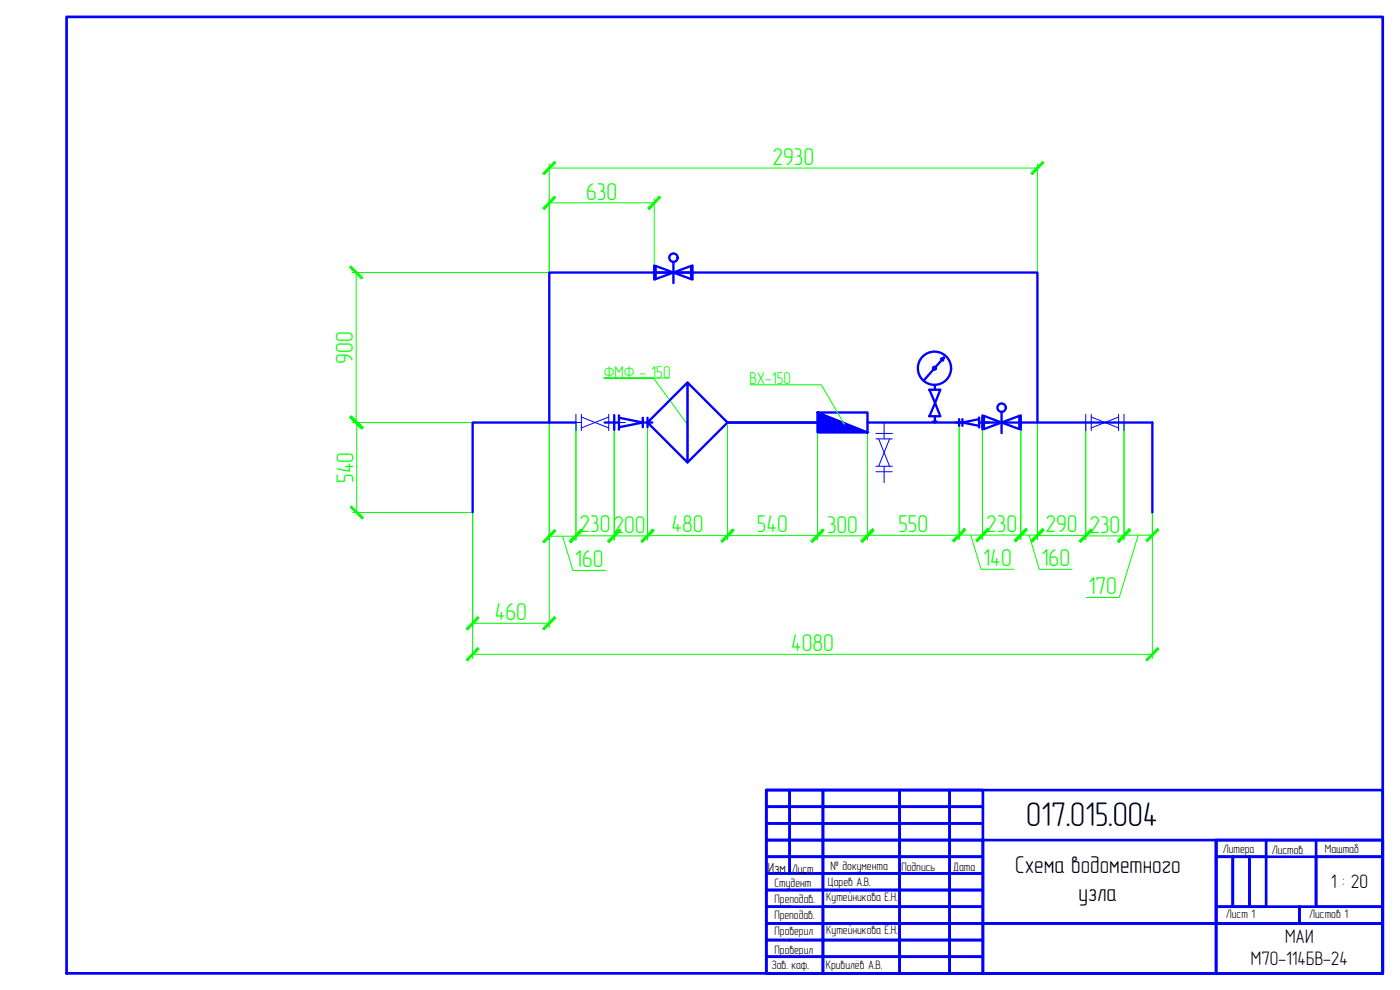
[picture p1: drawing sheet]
<svg xmlns="http://www.w3.org/2000/svg" width="420mm" height="297mm" viewBox="0 0 420 297" stroke-linecap="round" stroke-linejoin="round" font-family="sans-serif">
<g fill="none" stroke="#0f0" stroke-width=".3">
<path d="M164.8 49.2v32.6h-59.2M164.8 50.4h146.5M196.3 59.6v22.2M311.3 49.2v32.6M164.8 60.9h31.5M106.9 81.8v45M201 113.4h-19.7h14.8l10.1 13.8M105.6 126.8h59.2v61.5M107.1 126.8v27M141.8 126.8v70.8M172.8 126.8v35.3M184.3 126.8v35.2"/>
<path d="M194.3 126.8v35.2M218.3 126.8v35.2M245.3 126.8v35.2M260.3 126.8v35.2M287.8 126.8v35.1M294.9 126.8v35M306.3 126.8v35M311.3 126.8v35.2M325.8 126.8v35.2M337.3 126.8v35.2M345.8 126.8v70.8M105.8 153.8h36"/>
<path d="M164.8 160.9h8M168.8 160.9l3.1 10.2h9.9M172.8 160.8h21.5M194.3 160.7h51M245.3 160.8h15M260.3 160.6h27.5M287.8 160.6h23.5M291.3 160.6l3.1 10.2h9.9M308.8 160.6l3.1 10.2h9.9M311.3 160.7h14.5M325.8 160.8h11.5M337.3 160.6h8.5"/>
<path d="M341.6 160.6l-5.7 18.7h-9.9M141.8 196.3h204M141.8 187h23"/>
</g>
<g fill="#0f0" stroke="#0f0" stroke-width=".3">
<path d="M206.2 127.3l.1 .1z"/>
<path d="M105.5 151.8l-.4 .4 3.9 3.1zM105.1 152.2l3.9 3.1-.4 .4z"/>
<path d="M105.1 125.2l3.5 3.5 .4-.4zM105.5 124.8l3.5 3.5-3.9-3.1z"/>
<path d="M166.4 48.5l-3.1 3.9 3.5-3.5zM166.4 48.5l-3.1 3.9-.4-.4z"/>
<path d="M312.9 48.5l-3.5 3.5 .4 .4zM312.9 48.5l.4 .4-3.5 3.5z"/>
<path d="M143.4 194.4l-3.1 3.9 3.5-3.5zM143.4 194.4l-3.1 3.9-.4-.4z"/>
<path d="M347.4 194.4l-3.5 3.5 .4 .4zM347.4 194.4l.4 .4-3.5 3.5z"/>
<path d="M105.3 124.8l-.3 .4 3.8 3.1zM105 125.2l3.8 3.1-.3 .4z"/>
<path d="M105 80.2l3.5 3.5 .3-.4zM105 80.2l.3-.4 3.5 3.5z"/>
<path d="M143.4 185.1l-3.1 3.9 3.5-3.5zM143.4 185.1l-3.1 3.9-.4-.4z"/>
<path d="M162.9 188.6l.4 .4 3.1-3.9zM166.4 185.1l.4 .4-3.5 3.5z"/>
<path d="M182.4 162.3l.4 .4 3.1-3.9zM185.9 158.8l.4 .4-3.5 3.5z"/>
<path d="M174.4 158.8l-3.1 3.9 3.5-3.5zM174.4 158.8l-3.1 3.9-.4-.4z"/>
<path d="M185.9 158.9l-3.1 3.8 3.5-3.5zM182.4 162.4l3.5-3.5-3.1 3.8z"/>
<path d="M192.4 162.4l.4 .3 3.1-3.8zM195.9 158.9l.4 .3-3.5 3.5z"/>
<path d="M195.9 158.8l-3.1 3.8 3.5-3.5zM195.9 158.8l-3.1 3.8-.4-.3z"/>
<path d="M216.4 162.3l.4 .3 3.1-3.8zM219.9 158.8l.4 .3-3.5 3.5z"/>
<path d="M219.9 158.8l-3.1 3.8 3.5-3.5zM219.9 158.8l-3.1 3.8-.4-.3z"/>
<path d="M243.4 162.3l.4 .3 3.1-3.8zM246.9 158.8l.4 .3-3.5 3.5z"/>
<path d="M246.9 158.8l-3.1 3.9 3.5-3.5zM243.4 162.3l3.5-3.5-3.1 3.9z"/>
<path d="M258.4 162.3l.4 .4 3.1-3.9zM261.9 158.8l.4 .4-3.5 3.5z"/>
<path d="M261.9 158.7l-3.1 3.9 3.5-3.5zM261.9 158.7l-3.1 3.9-.4-.4z"/>
<path d="M285.9 162.2l.4 .4 3.1-3.9zM289.4 158.7l.4 .4-3.5 3.5z"/>
<path d="M289.4 158.6l-3.1 3.9 3.5-3.5zM289.4 158.6l-3.1 3.9-.4-.4z"/>
<path d="M296.4 158.6l-3.5 3.5 .4 .4zM296.4 158.6l.4 .4-3.5 3.5z"/>
<path d="M166.4 158.9l-3.1 3.9 3.5-3.5zM166.4 158.9l-3.1 3.9-.4-.3z"/>
<path d="M170.9 162.5l.4 .3 3.1-3.9zM174.4 158.9l.4 .4-3.5 3.5z"/>
<path d="M296.4 158.6l-3.1 3.9 3.5-3.5zM296.4 158.6l-3.1 3.9-.4-.4z"/>
<path d="M304.4 162.1l.4 .4 3.1-3.9zM307.9 158.6l.4 .4-3.5 3.5z"/>
<path d="M307.9 158.6l-3.1 3.9 3.5-3.5zM304.4 162.1l3.5-3.5-3.1 3.9z"/>
<path d="M309.4 162.1l.4 .4 3.1-3.9zM312.9 158.6l.4 .4-3.5 3.5z"/>
<path d="M312.9 158.8l-3.1 3.8 3.5-3.5zM312.9 158.8l-3.1 3.8-.4-.3z"/>
<path d="M327.4 158.8l-3.5 3.5 .4 .3zM327.4 158.8l.4 .3-3.5 3.5z"/>
<path d="M327.4 158.8l-3.1 3.9 3.5-3.5zM327.4 158.8l-3.1 3.9-.4-.3z"/>
<path d="M338.9 158.8l-3.5 3.6 .4 .3zM338.9 158.8l.4 .4-3.5 3.5z"/>
<path d="M338.9 158.7l-3.1 3.8 3.5-3.5zM338.9 158.7l-3.1 3.8-.4-.4z"/>
<path d="M343.9 162.1l.4 .4 3.1-3.8zM347.4 158.7l.4 .3-3.5 3.5z"/>
<path d="M166.4 58.9l-3.1 3.9 3.5-3.5zM162.9 62.4l3.5-3.5-3.1 3.9z"/>
<path d="M194.4 62.4l.4 .4 3.1-3.9zM197.9 58.9l.4 .4-3.5 3.5z"/>
</g>
<g fill="none" stroke="#00f" stroke-width=".7">
<path d="M196.3 79.6v4.3M196.8 79.8l10.6 3.9v-3.9l-10.6 3.9zM202.1 78.6v6.3M207.8 79.6v4.3M196.3 81.8h11.5M206.3 114.8l12 12-12 12-12-12zM206.3 114.8v.2M206.3 115.2v.3M206.3 115.7v.3M206.3 116.1v.3M206.3 116.6v.3M206.3 117.1v.3"/>
<path d="M206.3 117.6v.3M206.3 118v.3M206.3 118.5v.3M206.3 119v.3M206.3 119.5v.3M206.3 119.9v.4M278.9 117l3.3-.1-1.6 4zM280.6 115.5v1.4M283.3 107.3l-.9 .4 .6 .5 .3-.9-5.9 6.7M164.8 126.8v-45h146.5v45M164.8 126.8h-23v27M164.8 126.8h8"/>
<path d="M181.5 126.8h4.3M184.3 124.6v4.3M185.8 125.3l7.1 1.5-7.1 1.4M185.8 124.6v4.3M192.9 126.8h2.9M192.9 125.3v2.9M194.3 125.3v2.9M206.3 120.4v.3M206.3 120.9v.3M206.3 121.4v.3M206.3 121.8v.4M206.3 122.3v.3"/>
<path d="M206.3 122.8v.3M206.3 123.3v.3M206.3 123.7v.4M206.3 124.2v.4M206.3 124.7v.3M206.3 125.2v.3M206.3 125.7v.3M206.3 126.1v.4M206.3 126.6v.3M206.3 127.1v.3M206.3 127.6v.3M206.3 128v.4"/>
<path d="M206.3 128.5v.3M206.3 129v.3M206.3 129.5v.3M206.3 129.9v.4M206.3 130.4v.3M206.3 130.9v.3M206.3 131.4v.3M206.3 131.9v.3M206.3 132.3v.3M206.3 132.8v.3M206.3 133.3v.3M206.3 133.8v.3"/>
<path d="M206.3 134.2v.3M206.3 134.7v.3M206.3 135.2v.3M206.3 135.7v.3M206.3 136.1v.3M206.3 136.6v.3M206.3 137.1v.3M206.3 137.6v.3M206.3 138v.4M206.3 138.5v.3M218.3 126.8h34.5M245.3 123.8v6h15v-6h-15l15 6"/>
<path d="M260.3 126.8h28.5M280 126.5h1.1M280.6 124.9v1.9M280.6 120.9l1.6 4h-3.3zM287.8 125.8v2M288.8 125.8v2M293.8 125.8l-5 1 5 1M293.8 126.8h52v27M293.8 125.3v3M294.9 124.6v4.3M295.3 124.8l5.3 2-5.3 1.9zM300.6 123.6v6.3"/>
<path d="M300.6 126.8l5.3-2v3.9zM306.3 124.6v4.3"/>
<circle cx="202.1" cy="77.3" r="1.26"/>
<circle cx="280.4" cy="110.5" r="5"/>
<circle cx="280.4" cy="110.5" r=".43"/>
<circle cx="300.6" cy="122.3" r="1.26"/>
</g>
<path d="M185.7 126.8h.1" fill="none" stroke="#545454" stroke-width=".3"/>
<g fill="none" stroke="#00f" stroke-width=".3">
<path d="M169.5 126.8h5M172.8 124.3v4.9M174.5 124.3v4.9M174.5 125.1l8.2 3.3M182.7 126.8h4.9M182.7 124.3v4.9M182.7 125.1l-8.2 3.3M184.3 124.3v4.9M262.9 139.9h4.9M262.9 131.7h4.9M262.9 130.1h4.9M263.7 131.7l3.3 8.2"/>
<path d="M265.3 126.8v4.9M265.3 139.9v4.9M267 131.7l-3.3 8.2M322.6 126.8h4.9M325.8 124.3v4.9M327.5 124.3v4.9M327.5 125.1l8.2 3.3M335.7 126.8h4.9M335.7 124.3v4.9M335.7 125.1l-8.2 3.3M337.3 124.3v4.9M262.9 141.5h4.9"/>
</g>
<path d="M245.3 123.8l15 6h-15z" fill="#00f" stroke="#00f" stroke-width=".3"/>
<!-- layer: AM_5 -->
<path d="M225.1 115.5h21.4l6.6 11.3" fill="none" stroke="#0f0" stroke-width=".3"/>
<path d="M253.1 126.8l.1 .2z" fill="#0f0" stroke="#0f0" stroke-width=".3"/>
<g fill="none" stroke="#00f" stroke-width=".8">
<path d="M20 5.1h395v286.9h-395zM230 237.1h185v54.9h-185zM230 237.1h7v4.9h-7zM237 237.1h10v4.9h-10zM247 237.1h23v4.9h-23zM270 237.1h15v4.9h-15zM285 237.1h10v4.9h-10zM230 242h7v5h-7zM230 247h7v5.1h-7zM230 252.1h7v5h-7zM230 257.1h7v5h-7zM237 242h10v5h-10z"/>
<path d="M237 247h10v5.1h-10zM237 252.1h10v5h-10zM237 257.1h10v5h-10zM247 242h23v5h-23zM247 247h23v5.1h-23zM247 252.1h23v5h-23zM247 257.1h23v5h-23zM270 242h15v5h-15zM270 247h15v5.1h-15zM270 252.1h15v5h-15zM270 257.1h15v5h-15zM285 242h10v5h-10z"/>
<path d="M285 247h10v5.1h-10zM285 252.1h10v5h-10zM285 257.1h10v5h-10zM295 252.1h70v39.9h50v-14.9h-120zM365 252.1h50v25h-50zM365 252.1h50v5h-50zM365 257.1h5v14.9h-5zM370 257.1h5v14.9h-5zM375 257.1h5v14.9h-5zM380 252.1v5M395 257.1h20v14.9h-20zM395 252.1v19.9"/>
<path d="M230 262.1h17v4.9h-17zM230 272h17v5.1h-17zM230 277.1h17v5h-17zM247 262.1h23v4.9h-23zM247 267h-17v5h7M247 267h23v5h-23zM247 272h23v5.1h-23zM247 277.1h23v5h-23zM270 262.1h15v4.9h-15zM270 267h15v5h-15zM270 272h15v5.1h-15zM270 277.1h15v5h-15z"/>
<path d="M285 262.1h10v4.9h-10zM285 267h10v5h-10zM285 272h10v5.1h-10zM285 277.1h10v5h-10zM295 277.1h70v14.9h-70zM365 272h25v5.1h-25zM390 272h25v5.1h-25zM230 282.1h17v4.9h-17zM230 287h17v5h-17zM247 282.1h23v4.9h-23zM247 287h23v5h-23zM270 282.1h15v4.9h-15z"/>
<path d="M270 287h15v5h-15zM285 282.1h10v4.9h-10zM285 287h10v5h-10z"/>
</g>
<text font-size="10.2" x="308" y="248">017.015.004</text>
<g font-size="7.3" fill="#0f0">
<text x="231.8" y="49.4">2930</text>
<text x="175.9" y="59.9">630</text>
<text x="105.9" y="109.1" transform="rotate(-90 105.9 109.1)">900</text>
<text x="106.1" y="144.9" transform="rotate(-90 106.1 144.9)">540</text>
<text x="173.9" y="159.8">230200</text>
<text x="201.5" y="159.7">480</text>
<text x="227.2" y="159.7">540</text>
<text x="248.2" y="159.8">300</text>
<text x="269.6" y="159.6">550</text>
<text x="296" y="159.6">230</text>
<text x="313.8" y="159.7">290</text>
<text x="326.9" y="159.8">230</text>
<text x="172.6" y="170.1">160</text>
<text x="295.1" y="169.8">140</text>
<text x="312.6" y="169.8">160</text>
<text x="326.7" y="178.3">170</text>
<text x="148.5" y="186">460</text>
<text x="237.4" y="195.3">4080</text>
</g>
<g font-size="7.3">
<text x="304.7" y="262.1">Схема водометного</text>
<text x="323.7" y="270.4">узла</text>
</g>
<g font-size="5.9">
<text x="399.4" y="266.6">1 : 20</text>
<text x="385.7" y="283">МАИ</text>
<text x="375.4" y="289.7">М7О-114БВ-24</text>
</g>
<g font-size="5.1" fill="#0f0">
<text x="181.2" y="113.4">ФМФ - 150</text>
<text x="224.9" y="115.3">ВХ-150</text>
</g>
<text font-size="4.4" x="230.4" y="261.8">Изм.</text>
<g font-size="3.7">
<text x="367" y="255.9">Литера</text>
<text x="381.7" y="256.2">Листов</text>
<text x="397.6" y="255.8">Маштаб</text>
<text x="237.6" y="261.8">Лист.</text>
<text x="249.3" y="261.2">№ документа</text>
<text x="270.5" y="261.4">Подпись</text>
<text x="286.1" y="261.4">Дата</text>
<text x="232.5" y="266.2">Студент</text>
<text x="248.5" y="265.7">Царев А.В.</text>
<text x="232.4" y="275.7">Преподав.</text>
<text x="232.5" y="270.9">Преподав.</text>
<text x="248" y="270.3">Кутейникова Е.Н.</text>
<text x="367.9" y="275.5">Лист 1</text>
<text x="392.9" y="275.5">Листов 1</text>
<text x="232.5" y="280.4">Проверил</text>
<text x="248" y="280.3">Кутейникова Е.Н.</text>
<text x="232.5" y="286.1">Проверил</text>
<text x="231.5" y="290.7">Зав. каф.</text>
<text x="247.8" y="290.6">Кривилёв A.B.</text>
</g>
</svg>
